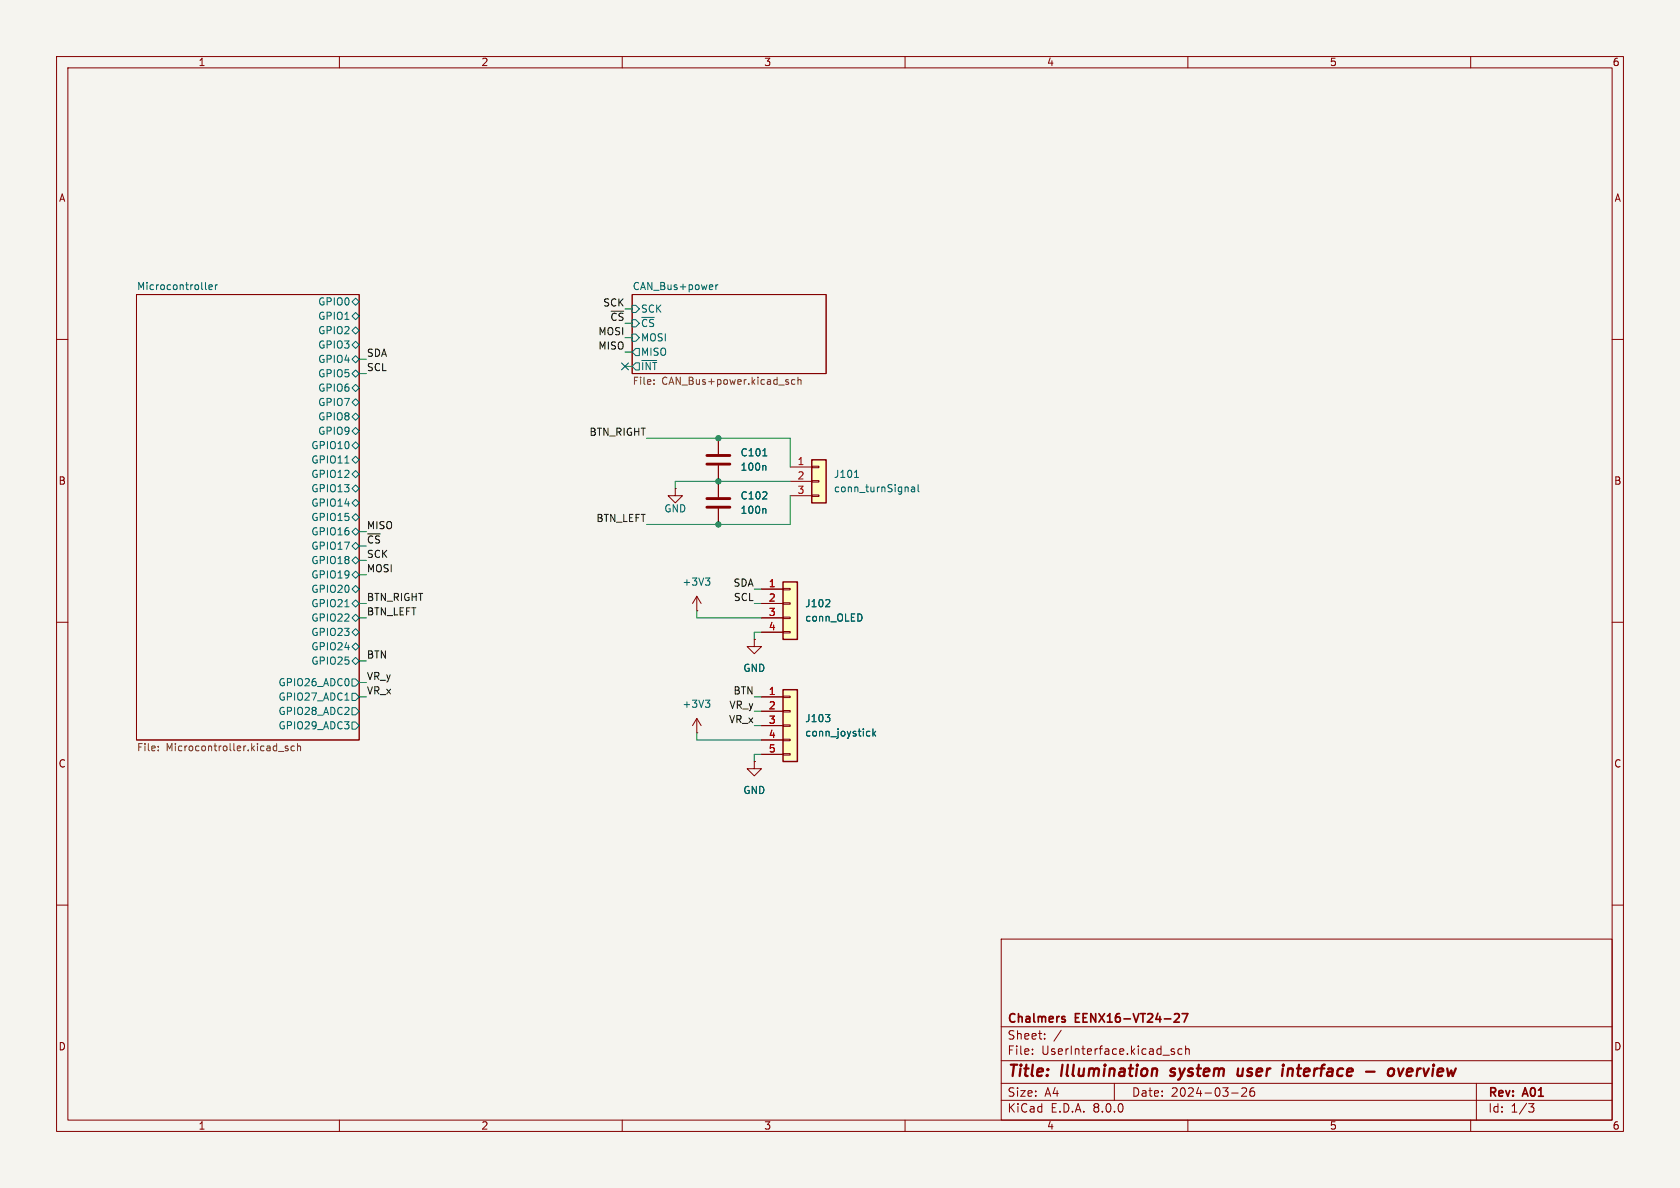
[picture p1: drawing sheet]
<svg xmlns="http://www.w3.org/2000/svg" width="297mm" height="210mm" viewBox="0 0 297 210" stroke-linecap="round" stroke-linejoin="round" font-family="sans-serif">
<path d="M0 0h297v210h-297z" fill="#f5f4ef" stroke="#f5f4ef" stroke-width=".18"/>
<g fill="none" stroke="#840000" stroke-width=".18">
<path d="M10 10h277v190h-277zM12 12h273v186h-273zM60 10v2M110 10v2M160 10v2M210 10v2M260 10v2M10 60h2M24.1 52.1h39.4v78.7h-39.4zM111.8 52.1h34.2v13.9h-34.2zM285 60h2M127 85.1v2.8"/>
<path d="M127 89.9v2.8M10 110h2M285 110h2M123.2 129.5h.1M123.2 127l-.8 1.3M123.2 127v2.5M123.2 127l.8 1.3M10 160h2M285 160h2M177 166h108v32h-108zM60 198v2M110 198v2"/>
<path d="M160 198v2M177 194.5h108M177 191.5h108M177 187.5h108M177 181.5h108M182.5 186.3v.1M182.5 185.5v.1M184.7 183.6v.1M184.7 182.8v.1M187.6 182.1l-1.3 2M197 191.5v3M207 185.7l.7 .4-.2 .3-.5-.1"/>
<path d="M207.6 185.5l-.4-.1-.2 .2M209 185.5l-.5-.1-.3 .3v.4l.2 .2h.6M209.6 185.5l.2-.1 .4 .1v.9M209.6 184.9v1.5M210 198v2M217.7 193.2h1.2M219.5 192.4l.6-.1 .2 .1 .1 .3-.9 1.1h.9M221.7 192.3a.59 .59 0 0 0-.7 .6v.6l.1 .2 .4 .1 .2-.1 .1-.5-.1-.3h-.5l-.2 .3M260 198v2M261 191.5v6.5M270.2 195.1h1l-.5 .6 .4 .1 .1 .5-.3 .3h-.4"/>
</g>
<g fill="none" stroke="#840000" stroke-width=".4">
<path d="M204 188.9l.5 .1 .1 .2-.2 1M206.8 190.1l.2 .1M207.1 189l-.2 .3 .1 .1M218.9 188.9l-.1 1.2a.57 .57 0 0 0 .8-.1M219.8 188.9l-.2 1.3M226.9 188.2l-.1 .1 .1 .1M226.9 188.2l.1 .1-.1 .1M226.9 188.2v.2M227.8 188.9l-.2 1.3M228.3 188.9l-.6 .2M241.5 189.4h1.5M245.6 189l.2-.1 .5 .1"/>
<path d="M247.2 188.9l.3 1.3 .6-1.3M248.8 189.2l-.1 .9M249.7 189.4l-1 .1"/>
</g>
<path d="M188.1 179.7l.2 .1M207.6 179.3l.6-.1 .2 .1 .1 .3-.9 1.1h.9M209 179.2h1l-.7 1.5M188.1 180.2l.2 .2-.2 .3" fill="none" stroke="#840000" stroke-width=".3"/>
<g fill="none" stroke="#006464" stroke-width=".18">
<path d="M36.3 51l.2 .2M36.9 50.8l.6-.1v-.3l-.4-.1-.2 .2 .1 .6h.5M38.1 50.3v.9M38.4 50.3l-.3 .3M62.2 53.3l.7-.6 .6 .6-.6 .7zM62.2 55.9l.7-.7 .6 .7-.6 .6zM62.2 58.4l.7-.6 .6 .6-.6 .7zM111.8 59.1h.6l.6 .6-.6 .6h-.6zM111.8 56.5h.6l.6 .7-.6 .6h-.6zM111.8 54h.6l.6 .6-.6 .6h-.6zM126 50.4v.3l-.6 .1M126.6 50.3v.9"/>
<path d="M126.9 50.3l-.3 .3M62.2 73.7l.7-.7 .6 .7-.6 .6zM62.2 78.7l.7-.6 .6 .6-.6 .7zM62.2 76.2l.7-.6 .6 .6-.6 .6zM62.2 71.1l.7-.6 .6 .6-.6 .7zM62.2 66l.7-.6 .6 .6-.6 .7zM62.2 61l.7-.7 .6 .7-.6 .6zM62.2 68.6l.7-.7 .6 .7-.6 .6zM62.9 62.9l.6 .6-.6 .6-.7-.6zM111.8 64.8l.6-.7h.6v1.3h-.6zM112.4 61.6h.6v1.3h-.6l-.6-.7zM61 81.9h.7"/>
<path d="M62.2 86.4l.7-.7 .6 .7-.6 .6zM62.2 88.9l.7-.6 .6 .6-.6 .6zM62.2 91.4l.7-.6 .6 .6-.6 .7zM62.2 94l.7-.7 .6 .7-.6 .6zM62.2 96.5l.7-.6 .6 .6-.6 .7zM62.2 83.8l.7-.6 .6 .6-.6 .7zM62.2 81.3l.7-.7 .6 .7-.6 .6zM62.9 98.4l.6 .7-.6 .6-.7-.6zM135.2 89.9l.2 .2v.6M61 107.3h.7M62.2 114.3l.7-.6 .6 .6-.6 .6zM62.2 116.8l.7-.6 .6 .6-.6 .7z"/>
<path d="M62.2 109.2l.7-.6 .6 .6-.6 .7zM62.2 104.1l.7-.6 .6 .6-.6 .7zM62.2 106.7l.7-.7 .6 .7-.6 .6zM62.2 111.8l.7-.7 .6 .7-.6 .6zM62.2 101.6l.7-.6 .6 .6-.6 .6zM61 123.8h.7M62.2 122.6h.7l.6 .6-.6 .6h-.7zM62.2 127.6h.7l.6 .7-.6 .6h-.7zM62.2 125.1h.7l.6 .6-.6 .7h-.7zM62.2 120h.7l.6 .7-.6 .6h-.7zM124.7 123.8h.8l-.4 .5M125.2 124.3l.3 .2v.3l-.3 .2"/>
</g>
<path d="M115.6 67.8v.1M115.6 67.2v.1M140.5 67.2l-.3-.1-.3 .2 .1 .6h.5M141.1 67.2l.2-.1 .3 .1v.7M141.1 66.7v1.2M28 132.6v.1M28 131.9v.2M49.2 132.8h1M50.9 131.9h-.3l-.2 .2 .1 .1 .4 .2v.3h-.5M52 131.9h-.3l-.3 .2 .2 .6h.4M52.6 132l.2-.1h.3v.8M52.6 131.4v1.3" fill="none" stroke="#725600" stroke-width=".18"/>
<path d="M125 89.7h4M125 88.1h4" fill="none" stroke="#840000" stroke-width=".51"/>
<path d="M143.5 81.3h2.5v7.6h-2.5z" fill="#ffffc2"/>
<path d="M139.7 82.6h3.8M139.7 85.1h3.8M139.7 87.6h3.8M143.5 87.5h1.3v.3h-1.3zM143.5 85h1.3v.2h-1.3zM143.5 82.4h1.3v.3h-1.3z" fill="none" stroke="#840000" stroke-width=".18"/>
<path d="M143.5 81.3h2.5v7.6h-2.5z" fill="none" stroke="#840000" stroke-width=".25"/>
<path d="M151.1 84.4h.7M161.2 86.2h.4l.1 .7M161.7 86.4l-.4 .1-.2 .1 .2 .3h.4M162.3 85.7v1.1l.2 .1" fill="none" stroke="#006464" stroke-width=".18"/>
<path d="M138.4 102.9h2.6v10.1h-2.6z" fill="#ffffc2"/>
<g fill="none" stroke="#840000" stroke-width=".18">
<path d="M119.4 86.4v1.2h1.2l-1.2 1.3-1.3-1.3h1.3M119.4 86.4h.1M123.2 108h.1M123.2 105.4l-.8 1.3M123.2 105.4v2.6M123.2 105.4l.8 1.3M133.3 113v1.3h1.3l-1.3 1.3-1.2-1.3h1.2M133.3 113h.1M134.6 104.1h3.8M134.6 106.7h3.8M134.6 109.2h3.8M134.6 111.8h3.8"/>
<path d="M138.4 111.6h1.3v.3h-1.3zM138.4 109.1h1.3v.2h-1.3zM138.4 106.6h1.3v.2h-1.3zM138.4 104h1.3v.3h-1.3z"/>
</g>
<path d="M138.4 102.9h2.6v10.1h-2.6z" fill="none" stroke="#840000" stroke-width=".25"/>
<path d="M124.7 102.2h.8l-.4 .5M125.2 102.7l.3 .2v.3l-.3 .2M146.6 106l.1 .2-.1 .3-.7 .8h.8" fill="none" stroke="#006464" stroke-width=".18"/>
<path d="M138.4 121.9h2.6v12.7h-2.6z" fill="#ffffc2"/>
<g fill="none" stroke="#840000" stroke-width=".18">
<path d="M127 77.5v2.8M127 82.3v5.6M127 89.9v2.8M133.3 113h.1M134.6 104.1h3.8M134.6 106.7h3.8M134.6 109.2h3.8M134.6 111.8h3.8M133.3 134.6v1.3h1.3l-1.3 1.3-1.2-1.3h1.2M133.3 134.6h.1M134.6 123.2h3.8M134.6 125.7h3.8"/>
<path d="M134.6 128.3h3.8M134.6 130.8h3.8M134.6 133.4h3.8M138.4 133.2h1.3v.3h-1.3zM138.4 130.7h1.3v.2h-1.3zM138.4 128.1h1.3v.3h-1.3zM138.4 125.6h1.3v.3h-1.3zM138.4 123.1h1.3v.2h-1.3z"/>
</g>
<path d="M138.4 121.9h2.6v12.7h-2.6z" fill="none" stroke="#840000" stroke-width=".25"/>
<path d="M134.9 80.6h.7M135.2 82.3l.2 .2v.6M135.2 89.9l.2 .2v.6M146.6 106l.1 .2-.1 .3-.7 .8h.8M145.9 126.3h.8l-.4 .5M146.6 126.9l.1 .1-.1 .5M153.4 129.3h.4M153.8 130.1h-.4M154.3 128.8v1.3M154.4 129.6l.4 .5M154.8 129.3l-.5 .5" fill="none" stroke="#006464" stroke-width=".18"/>
<path d="M125 82h4M125 80.5h4" fill="none" stroke="#840000" stroke-width=".51"/>
<g fill="none" stroke="#009600" stroke-width=".18">
<path d="M110.5 54.6h1.3M110.5 59.7h1.3M63.5 63.5h1.3M63.5 66h1.3M110.5 64.8h1.3M110.5 62.2h1.3M114.3 77.5h25.4v5.1M63.5 94h1.3M63.5 99.1h1.3M63.5 96.5h1.3M139.7 87.6v5.1h-25.4M139.7 85.1h-20.3v1.3"/>
<path d="M63.5 106.7h1.3M63.5 109.2h1.3M63.5 101.6h1.3M63.5 116.8h1.3M123.2 108v1.2h11.4M133.3 106.7h1.3M133.3 104.1h1.3M134.6 111.8h-1.3v1.2M63.5 123.2h1.3M63.5 120.7h1.3M123.2 129.5v1.3h11.4M133.3 125.7h1.3"/>
<path d="M133.3 128.3h1.3M133.3 123.2h1.3M134.6 133.4h-1.3v1.2"/>
</g>
<path d="M109.9 64.2l1.2 1.2M111.1 64.2l-1.2 1.2" fill="none" stroke="#000084" stroke-width=".18"/>
<g fill="#009600" stroke="#009600" stroke-width=".18">
<circle cx="127" cy="85.1" r=".46"/>
<circle cx="127" cy="92.7" r=".46"/>
<circle cx="127" cy="77.5" r=".46"/>
</g>
<g font-size="2.8" fill="#840000">
<text x="178" y="190.9">Title:</text>
<text x="187.7" y="190.9">Illumination</text>
<text x="207.8" y="190.9">system</text>
<text x="220.4" y="190.9">user</text>
<text x="229.1" y="190.9">interface</text>
<text x="244.7" y="190.9">-</text>
<text x="249.5" y="190.9">overview</text>
</g>
<g font-size="2.1" fill="#840000">
<text x="178" y="184">Sheet:</text>
<text x="178" y="181.2">Chalmers</text>
<text x="190.2" y="181.2">EENX16-VT24-27</text>
<text x="178" y="186.7">File:</text>
<text x="184.1" y="186.7">UserInterface.kicad_sch</text>
<text x="178" y="196.9">KiCad</text>
<text x="178" y="194.1">Size:</text>
<text x="184.7" y="194.1">A4</text>
<text x="185.7" y="196.9">E.D.A.</text>
<text x="193.3" y="196.9">8.0.0</text>
<text x="200" y="194.1">Date:</text>
<text x="207" y="194.1">2024-03-26</text>
<text x="263" y="194.3">Rev:</text>
<text x="263" y="196.9">Id:</text>
<text x="267.1" y="196.9">1/3</text>
<text x="269.4" y="194.3">A01</text>
</g>
<g font-size="1.8" fill="#840000">
<text x="35" y="11.9">1</text>
<text x="85" y="11.9">2</text>
<text x="135" y="11.9">3</text>
<text x="185" y="11.9">4</text>
<text x="235" y="11.9">5</text>
<text x="285" y="11.9">6</text>
<text x="10.3" y="35.9">A</text>
<text x="285.3" y="35.9">A</text>
<text x="10.3" y="85.9">B</text>
<text x="285.3" y="85.9">B</text>
<text x="10.3" y="135.9">C</text>
<text x="285.3" y="135.9">C</text>
<text x="10.3" y="185.9">D</text>
<text x="285.3" y="185.9">D</text>
<text x="35" y="199.9">1</text>
<text x="85" y="199.9">2</text>
<text x="135" y="199.9">3</text>
<text x="185" y="199.9">4</text>
<text x="235" y="199.9">5</text>
<text x="285" y="199.9">6</text>
</g>
<g font-size="1.8" fill="#006464">
<text x="24.1" y="51.4">Microcontroller</text>
<text x="111.8" y="51.4">CAN_Bus+power</text>
<text x="56.2" y="54.2">GPIO0</text>
<text x="56.2" y="56.7">GPIO1</text>
<text x="56.2" y="59.3">GPIO2</text>
<text x="113.2" y="58">~{CS}</text>
<text x="113.2" y="55.5">SCK</text>
<text x="56.2" y="61.8">GPIO3</text>
<text x="56.2" y="64.4">GPIO4</text>
<text x="113.2" y="65.6">~{INT}</text>
<text x="113.2" y="63.1">MISO</text>
<text x="113.2" y="60.6">MOSI</text>
<text x="56.2" y="72">GPIO7</text>
<text x="56.2" y="66.9">GPIO5</text>
<text x="56.2" y="69.4">GPIO6</text>
<text x="56.2" y="74.5">GPIO8</text>
<text x="56.2" y="77.1">GPIO9</text>
<text x="54.9" y="79.6">GPIO10</text>
<text x="54.9" y="82.1">GPIO11</text>
<text x="130.8" y="80.9">C101</text>
<text x="130.8" y="83.4">100n</text>
<text x="54.9" y="87.2">GPIO13</text>
<text x="54.9" y="89.8">GPIO14</text>
<text x="54.9" y="84.7">GPIO12</text>
<text x="130.8" y="88.5">C102</text>
<text x="147.3" y="84.7">J101</text>
<text x="147.3" y="87.2">conn_turnSignal</text>
<text x="54.9" y="92.3">GPIO15</text>
<text x="54.9" y="94.8">GPIO16</text>
<text x="117.3" y="90.8">GND</text>
<text x="130.8" y="91">100n</text>
<text x="54.9" y="97.4">GPIO17</text>
<text x="54.9" y="99.9">GPIO18</text>
<text x="54.9" y="105">GPIO20</text>
<text x="54.9" y="107.5">GPIO21</text>
<text x="54.9" y="102.5">GPIO19</text>
<text x="120.5" y="103.7">+3V3</text>
<text x="142.2" y="107.5">J102</text>
<text x="54.9" y="110.1">GPIO22</text>
<text x="54.9" y="112.6">GPIO23</text>
<text x="142.2" y="110.1">conn_OLED</text>
<text x="54.9" y="115.2">GPIO24</text>
<text x="54.9" y="117.7">GPIO25</text>
<text x="131.3" y="119">GND</text>
<text x="49.1" y="124.1">GPIO27_ADC1</text>
<text x="49.1" y="121.5">GPIO26_ADC0</text>
<text x="120.5" y="125.3">+3V3</text>
<text x="49.1" y="129.1">GPIO29_ADC3</text>
<text x="49.1" y="126.6">GPIO28_ADC2</text>
<text x="142.2" y="127.9">J103</text>
<text x="142.2" y="130.4">conn_joystick</text>
<text x="131.3" y="140.6">GND</text>
</g>
<g font-size="1.8" fill="#0f0f0f">
<text x="105.7" y="59.3">MOSI</text>
<text x="106.5" y="54.3">SCK</text>
<text x="64.8" y="65.7">SCL</text>
<text x="64.8" y="63.2">SDA</text>
<text x="105.7" y="61.9">MISO</text>
<text x="104.1" y="77.1">BTN_RIGHT</text>
<text x="64.8" y="93.6">MISO</text>
<text x="105.3" y="92.4">BTN_LEFT</text>
<text x="64.8" y="96.2">~{CS}</text>
<text x="64.8" y="98.7">SCK</text>
<text x="64.8" y="101.3">MOSI</text>
<text x="64.8" y="106.3">BTN_RIGHT</text>
<text x="129.6" y="103.8">SDA</text>
<text x="129.6" y="106.3">SCL</text>
<text x="64.8" y="108.9">BTN_LEFT</text>
<text x="64.8" y="116.5">BTN</text>
<text x="64.8" y="122.8">VR_x</text>
<text x="64.8" y="120.3">VR_y</text>
<text x="128.9" y="125.4">VR_y</text>
<text x="129.6" y="122.8">BTN</text>
<text x="128.8" y="127.9">VR_x</text>
</g>
<text font-size="1.8" fill="#009600" x="107.8" y="56.8">~{CS}</text>
<g font-size="1.8" fill="#725600">
<text x="111.8" y="68.4">File:</text>
<text x="117" y="68.4">CAN_Bus+power.kicad_sch</text>
<text x="24.1" y="133.1">File:</text>
<text x="29.4" y="133.1">Microcontroller.kicad_sch</text>
</g>
<g font-size="1.8" fill="#a90000">
<text x="140.9" y="82.3">1</text>
<text x="140.9" y="84.8">2</text>
<text x="140.9" y="87.4">3</text>
<text x="135.8" y="103.9">1</text>
<text x="135.8" y="106.4">2</text>
<text x="135.8" y="109">3</text>
<text x="135.8" y="111.5">4</text>
<text x="135.8" y="122.9">1</text>
<text x="135.8" y="125.5">2</text>
<text x="135.8" y="128">3</text>
<text x="135.8" y="130.6">4</text>
<text x="135.8" y="133.1">5</text>
</g>
</svg>
